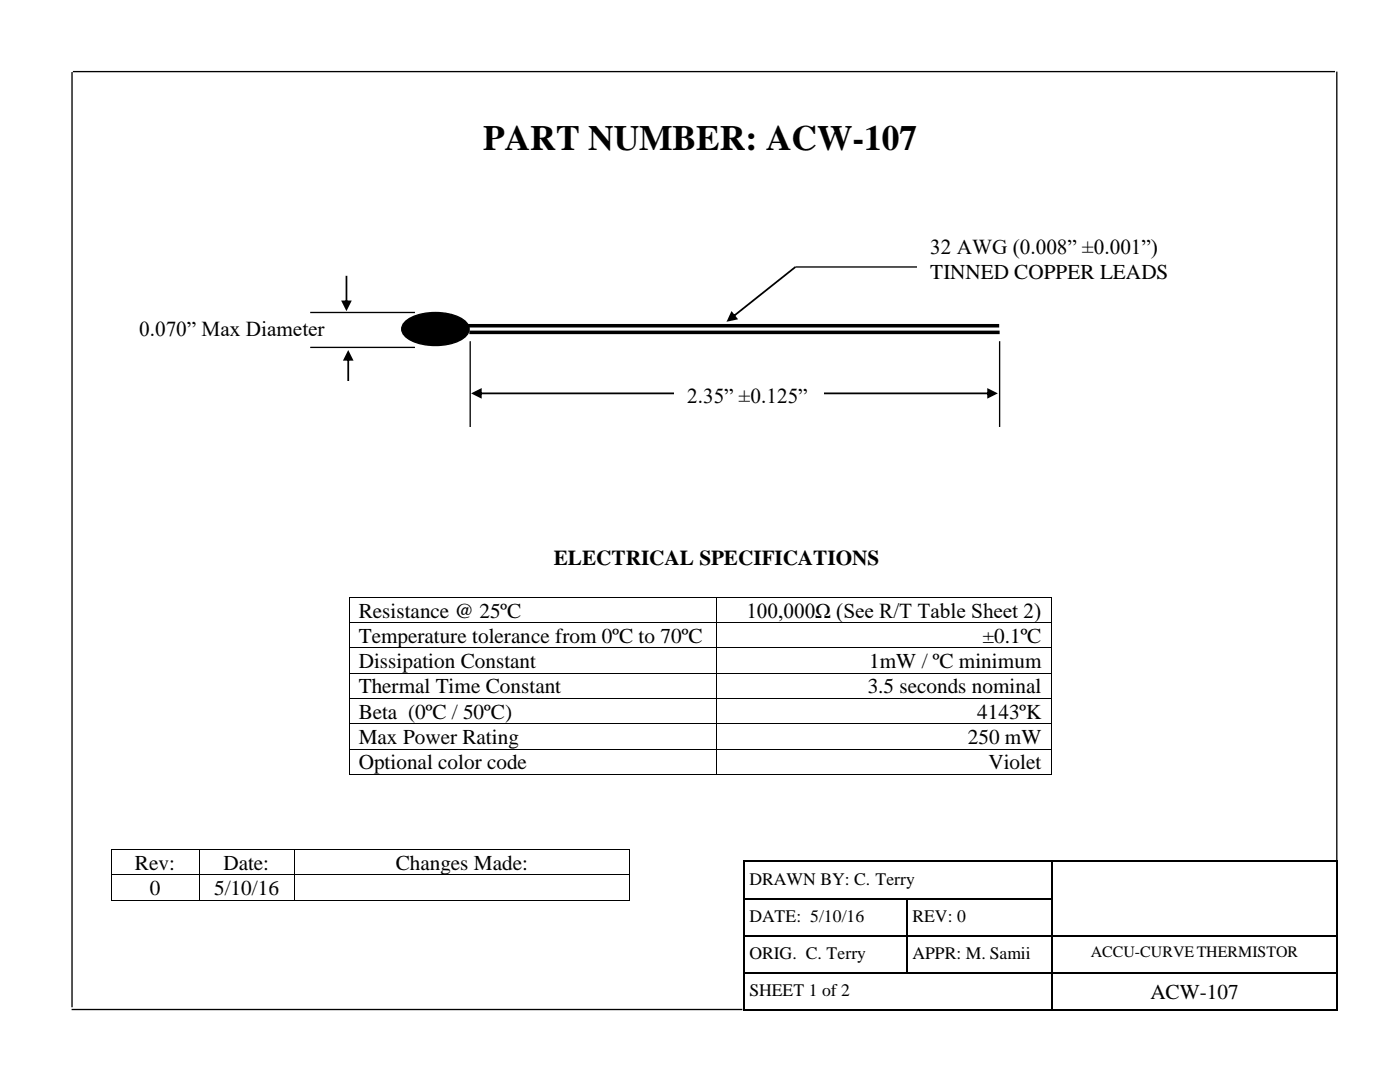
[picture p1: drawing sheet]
<svg xmlns="http://www.w3.org/2000/svg" width="279mm" height="216mm" viewBox="0 0 279 216" stroke-linecap="round" stroke-linejoin="round" font-family="sans-serif">
<g fill="#000">
<path d="M81.1 64a11.1 11.1 0 0 1 11.6 0 1.97 1.97 0 0 1 0 3.3 11.1 11.1 0 0 1-11.6 0 1.97 1.97 0 0 1 0-3.3z" fill-rule="evenodd"/>
<path d="M69.6 119.1h.2v.2h-.2z" fill-rule="evenodd"/>
<path d="M69.6 119.1h.2v.2h-.2z" fill-rule="evenodd"/>
<path d="M143 119.1h.2v.2h-.2z" fill-rule="evenodd"/>
<path d="M209.7 119.1h.1v.2h-.1z" fill-rule="evenodd"/>
<path d="M209.7 119.1h.1v.2h-.1z" fill-rule="evenodd"/>
<path d="M69.6 124.1h.2v.2h-.2z" fill-rule="evenodd"/>
<path d="M69.6 129.2h.2v.2h-.2z" fill-rule="evenodd"/>
<path d="M69.6 134.3h.2v.1h-.2z" fill-rule="evenodd"/>
<path d="M69.6 139.3h.2v.2h-.2z" fill-rule="evenodd"/>
<path d="M143 124.1h.2v.2h-.2z" fill-rule="evenodd"/>
<path d="M143 129.2h.2v.2h-.2z" fill-rule="evenodd"/>
<path d="M143 134.3h.2v.1h-.2z" fill-rule="evenodd"/>
<path d="M143 139.3h.2v.2h-.2z" fill-rule="evenodd"/>
<path d="M209.7 124.1h.1v.2h-.1z" fill-rule="evenodd"/>
<path d="M209.7 129.2h.1v.2h-.1z" fill-rule="evenodd"/>
<path d="M209.7 134.3h.1v.1h-.1z" fill-rule="evenodd"/>
<path d="M209.7 139.3h.1v.2h-.1z" fill-rule="evenodd"/>
<path d="M69.6 144.3h.2v.2h-.2z" fill-rule="evenodd"/>
<path d="M69.6 149.4h.2v.1h-.2z" fill-rule="evenodd"/>
<path d="M69.6 154.4h.2v.2h-.2z" fill-rule="evenodd"/>
<path d="M69.6 154.4h.2v.2h-.2z" fill-rule="evenodd"/>
<path d="M143 144.3h.2v.2h-.2z" fill-rule="evenodd"/>
<path d="M143 149.4h.2v.1h-.2z" fill-rule="evenodd"/>
<path d="M143 154.4h.2v.2h-.2z" fill-rule="evenodd"/>
<path d="M209.7 144.3h.1v.2h-.1z" fill-rule="evenodd"/>
<path d="M209.7 149.4h.1v.1h-.1z" fill-rule="evenodd"/>
<path d="M209.7 154.4h.1v.2h-.1z" fill-rule="evenodd"/>
<path d="M209.7 154.4h.1v.2h-.1z" fill-rule="evenodd"/>
<path d="M22.1 169.4h.2v.2h-.2z" fill-rule="evenodd"/>
<path d="M22.1 169.4h.2v.2h-.2z" fill-rule="evenodd"/>
<path d="M22.1 174.5h.2v.2h-.2z" fill-rule="evenodd"/>
<path d="M22.1 179.5h.2v.2h-.2z" fill-rule="evenodd"/>
<path d="M22.1 179.5h.2v.2h-.2z" fill-rule="evenodd"/>
<path d="M39.6 169.4h.2v.2h-.2z" fill-rule="evenodd"/>
<path d="M39.6 174.5h.2v.2h-.2z" fill-rule="evenodd"/>
<path d="M39.6 179.5h.2v.2h-.2z" fill-rule="evenodd"/>
<path d="M58.7 169.4h.2v.2h-.2z" fill-rule="evenodd"/>
<path d="M58.7 174.5h.2v.2h-.2z" fill-rule="evenodd"/>
<path d="M58.7 179.5h.2v.2h-.2z" fill-rule="evenodd"/>
<path d="M125.6 169.4h.2v.2h-.2z" fill-rule="evenodd"/>
<path d="M125.6 169.4h.2v.2h-.2z" fill-rule="evenodd"/>
<path d="M125.6 174.5h.2v.2h-.2z" fill-rule="evenodd"/>
<path d="M125.6 179.5h.2v.2h-.2z" fill-rule="evenodd"/>
<path d="M125.6 179.5h.2v.2h-.2z" fill-rule="evenodd"/>
<path d="M148.4 171.8h.2v.2h-.2z" fill-rule="evenodd"/>
<path d="M148.4 171.8h.2v.2h-.2z" fill-rule="evenodd"/>
<path d="M148.4 179.2h.2v.2h-.2z" fill-rule="evenodd"/>
<path d="M181 179.2h.2v.2h-.2z" fill-rule="evenodd"/>
<path d="M209.8 171.8h.3v.2h-.3z" fill-rule="evenodd"/>
<path d="M209.8 179.2h.3v.2h-.3z" fill-rule="evenodd"/>
<path d="M266.7 171.8h.2v.2h-.2z" fill-rule="evenodd"/>
<path d="M266.7 171.8h.2v.2h-.2z" fill-rule="evenodd"/>
<path d="M266.7 179.2h.2v.2h-.2z" fill-rule="evenodd"/>
<path d="M148.4 186.6h.2v.2h-.2z" fill-rule="evenodd"/>
<path d="M148.4 194h.2v.2h-.2z" fill-rule="evenodd"/>
<path d="M181 186.6h.2v.2h-.2z" fill-rule="evenodd"/>
<path d="M181 194h.2v.2h-.2z" fill-rule="evenodd"/>
<path d="M209.8 186.6h.3v.2h-.3z" fill-rule="evenodd"/>
<path d="M209.8 194h.3v.2h-.3z" fill-rule="evenodd"/>
<path d="M266.7 186.6h.2v.2h-.2z" fill-rule="evenodd"/>
<path d="M266.7 194h.2v.2h-.2z" fill-rule="evenodd"/>
<path d="M148.4 201.5h.2v.2h-.2z" fill-rule="evenodd"/>
<path d="M148.4 201.5h.2v.2h-.2z" fill-rule="evenodd"/>
<path d="M209.8 201.5h.3v.2h-.3z" fill-rule="evenodd"/>
<path d="M266.7 201.5h.2v.2h-.2z" fill-rule="evenodd"/>
<path d="M266.7 201.5h.2v.2h-.2z" fill-rule="evenodd"/>
</g>
<g fill="none" stroke="#000" stroke-width=".2">
<path d="M69.7 119.3v4.8M69.8 119.2h73.2M143.1 119.3v4.8M143.2 119.2h66.5M209.8 119.3v4.8M69.7 124.3v4.9M69.7 129.4v4.9M69.7 134.4v4.9M69.7 139.5v4.8M69.8 124.2h73.2M69.8 129.3h73.2M69.8 134.3h73.2"/>
<path d="M69.8 139.4h73.2M143.1 124.3v4.9M143.1 129.4v4.9M143.1 134.4v4.9M143.1 139.5v4.8M143.2 124.2h66.5M143.2 129.3h66.5M143.2 134.3h66.5M143.2 139.4h66.5M209.8 124.3v4.9M209.8 129.4v4.9M209.8 134.4v4.9"/>
<path d="M209.8 139.5v4.8M69.7 144.5v4.9M69.7 149.5v4.9M69.8 144.4h73.2M69.8 149.5h73.2M69.8 154.5h73.2M143.1 144.5v4.9M143.1 149.5v4.9M143.2 144.4h66.5M143.2 149.5h66.5M143.2 154.5h66.5M209.8 144.5v4.9"/>
<path d="M209.8 149.5v4.9M22.2 169.6v4.9M22.2 174.7v4.8M22.3 169.5h17.3M22.3 174.6h17.3M22.3 179.6h17.3M39.7 169.6v4.9M39.7 174.7v4.8M39.8 169.5h18.9M39.8 174.6h18.9M39.8 179.6h18.9M58.8 169.6v4.9"/>
<path d="M58.8 174.7v4.8M58.9 169.5h66.7M58.9 174.6h66.7M58.9 179.6h66.7M125.7 169.6v4.9M125.7 174.7v4.8"/>
</g>
<g fill="none" stroke="#000" stroke-width=".21">
<path d="M148.5 172v7.2M148.5 179.4v7.2M148.6 171.9h61.2M148.6 179.3h32.4M181.1 179.4v7.2M181.2 179.3h28.6M209.9 172v7.2M209.9 179.4v7.2M210.1 171.9h56.6M266.8 172v7.2M266.8 179.4v7.2M148.5 186.8v7.2"/>
<path d="M148.5 194.2v7.3M148.6 186.7h32.4M148.6 194.1h32.4M181.1 186.8v7.2M181.2 186.7h28.6M181.2 194.1h28.6M209.9 186.8v7.2M209.9 194.2v7.3M210.1 186.7h56.6M210.1 194.1h56.6M266.8 186.8v7.2M266.8 194.2v7.3"/>
<path d="M148.6 201.6h61.2M210.1 201.6h56.6"/>
</g>
<path d="M14.4 14.4v186.6M14.6 14.3h251.8M266.8 14.3v157.7M81.1 64a11.1 11.1 0 0 1 11.6 0 1.97 1.97 0 0 1 0 3.3 11.1 11.1 0 0 1-11.6 0 1.97 1.97 0 0 1 0-3.3zM14.3 201.4h133.9" fill="none" stroke="#000" stroke-width=".26"/>
<path d="M92.8 65h106.6M93.7 66.3h105.8" fill="none" stroke="#000" stroke-width=".71" stroke-linecap="butt"/>
<g fill="#000">
<path d="M69 55h.3v5.3h-.3zM68.1 60h2.1l-1.1 2.1z"/>
<path d="M69.3 71.6h.4v4.4h-.4zM69.5 69.8l1.1 2.2h-2.2z"/>
</g>
<path d="M25.2 61.9h42.9v6.9h-42.9z" fill-rule="evenodd" fill="#fff"/>
<path d="M61.9 62.4h20.9M61.9 69.3h20.9M93.8 68.1v17.1M199.5 68.1v17.1" fill="none" stroke="#000" stroke-width=".26"/>
<path d="M95.8 78.3h101.6v.4h-101.6zM94 78.5l2.1-1.1v2.2zM197 77.4l2.1 1.1-2.1 1.1z" fill="#000"/>
<path d="M134.6 75.1h29.8v6.7h-29.8z" fill-rule="evenodd" fill="#fff"/>
<path d="M146.3 63l12.3-9.9 .3 .3-12.4 9.8zM146 62.1l1.3 1.6-2.3 .5z" fill="#000"/>
<path d="M158.7 53.3h26.5" fill="none" stroke="#000" stroke-width=".26"/>
<g fill="#fff">
<path d="M183.1 45.5h55.2v11.8h-55.2z" fill-rule="evenodd"/>
<path d="M107.9 107.4h76.8v9h-76.8z" fill-rule="evenodd"/>
</g>
<text font-size="7.1" x="96.4" y="30">PART NUMBER: ACW-107</text>
<g font-size="4.2">
<text x="185.7" y="50.7">32 AWG (0.008” ±0.001”)</text>
<text x="185.7" y="55.6">TINNED COPPER LEADS</text>
<text x="27.8" y="67.1">0.070” Max Diameter</text>
<text x="137.1" y="80.4">2.35” ±0.125”</text>
<text x="110.5" y="112.7">ELECTRICAL SPECIFICATIONS</text>
<text x="71.6" y="123.2">Resistance @ 25ºC</text>
<text x="149" y="123.2">100,000Ω (See R/T Table Sheet 2)</text>
<text x="71.6" y="128.3">Temperature tolerance from 0ºC to 70ºC</text>
<text x="196.1" y="128.3">±0.1ºC</text>
<text x="71.6" y="133.3">Dissipation Constant</text>
<text x="173.5" y="133.3">1mW / ºC minimum</text>
<text x="71.6" y="138.4">Thermal Time Constant</text>
<text x="71.6" y="143.4">Beta (0ºC / 50ºC)</text>
<text x="173.2" y="138.4">3.5 seconds nominal</text>
<text x="195" y="143.4">4143ºK</text>
<text x="71.6" y="148.4">Max Power Rating</text>
<text x="193.2" y="148.4">250 mW</text>
<text x="71.6" y="153.5">Optional color code</text>
<text x="197.3" y="153.5">Violet</text>
<text x="26.9" y="173.6">Rev:</text>
<text x="44.6" y="173.6">Date:</text>
<text x="79" y="173.6">Changes Made:</text>
<text x="29.9" y="178.6">0</text>
<text x="42.7" y="178.6">5/10/16</text>
<text x="229.6" y="199.3">ACW-107</text>
</g>
<g font-size="3.5">
<text x="149.5" y="176.6">DRAWN BY: C. Terry</text>
<text x="149.5" y="184">DATE: 5/10/16</text>
<text x="182.1" y="183.9">REV: 0</text>
<text x="149.5" y="191.4">ORIG. C. Terry</text>
<text x="182.1" y="191.4">APPR: M. Samii</text>
<text x="149.5" y="198.8">SHEET 1 of 2</text>
</g>
<text font-size="3.2" x="217.7" y="191">ACCU-CURVETHERMISTOR</text>
</svg>
